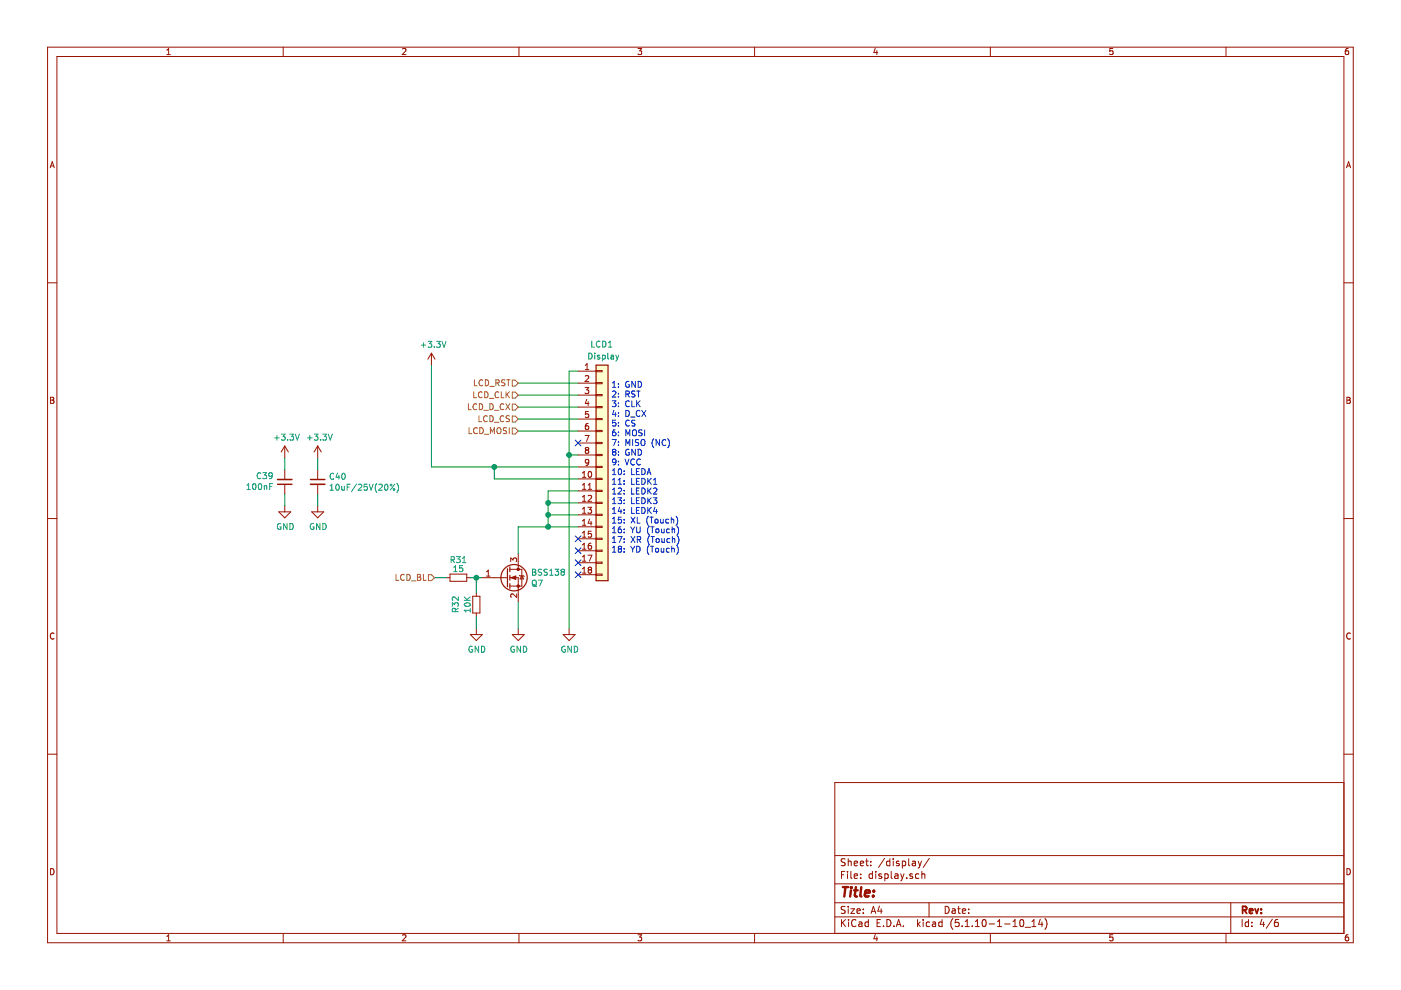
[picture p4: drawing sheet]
EESchema Schematic File Version 4
EELAYER 30 0
EELAYER END
$Descr A4 11693 8268
encoding utf-8
Sheet 4 6
Title ""
Date ""
Rev ""
Comp ""
Comment1 ""
Comment2 ""
Comment3 ""
Comment4 ""
$EndDescr
$Comp
L Device:C_Small C40
U 1 1
P 2650 4025
F 0 "C40" H 2742 4071 50  0000 L CNN
F 1 "10uF/25V(20%)" H 2742 3980 50  0000 L CNN
F 2 "Capacitor_SMD:C_0603_1608Metric" H 2650 4025 50  0001 C CNN
F 3 "https://datasheet.lcsc.com/lcsc/1811131721_Murata-Electronics-GRM188R61E106MA73D_C91606.pdf" H 2650 4025 50  0001 C CNN
F 4 "0603 Multilayer Ceramic Capacitors MLCC - SMD/SMT ROHS " H 2650 4025 50  0001 C CNN "Description"
F 5 "C91606" H 2650 4025 50  0001 C CNN "LCSC"
	1    2650 4025
	1    0    0    -1  
$EndComp
$Comp
L Device:C_Small C39
U 1 1
P 2375 4025
F 0 "C39" H 2284 3979 50  0000 R CNN
F 1 "100nF" H 2284 4070 50  0000 R CNN
F 2 "Capacitor_SMD:C_0402_1005Metric" H 2375 4025 50  0001 C CNN
F 3 "https://datasheet.lcsc.com/lcsc/1811072013_FH-Guangdong-Fenghua-Advanced-Tech-0402F104M500NT_C1581.pdf" H 2375 4025 50  0001 C CNN
F 4 "100nF ±10% 50V X7R 0402 Multilayer Ceramic Capacitors MLCC - SMD/SMT RoHS" H 2375 4025 50  0001 C CNN "Description"
F 5 "C1581" H 2375 4025 50  0001 C CNN "LCSC"
	1    2375 4025
	1    0    0    1   
$EndComp
$Comp
L power:+3.3V #PWR0107
U 1 1
P 2375 3825
F 0 "#PWR0107" H 2375 3675 50  0001 C CNN
F 1 "+3.3V" H 2390 3998 50  0000 C CNN
F 2 "" H 2375 3825 50  0001 C CNN
F 3 "" H 2375 3825 50  0001 C CNN
	1    2375 3825
	1    0    0    -1  
$EndComp
$Comp
L power:+3.3V #PWR0109
U 1 1
P 2650 3825
F 0 "#PWR0109" H 2650 3675 50  0001 C CNN
F 1 "+3.3V" H 2665 3998 50  0000 C CNN
F 2 "" H 2650 3825 50  0001 C CNN
F 3 "" H 2650 3825 50  0001 C CNN
	1    2650 3825
	1    0    0    -1  
$EndComp
$Comp
L power:GND #PWR0108
U 1 1
P 2375 4225
F 0 "#PWR0108" H 2375 3975 50  0001 C CNN
F 1 "GND" H 2380 4052 50  0000 C CNN
F 2 "" H 2375 4225 50  0001 C CNN
F 3 "" H 2375 4225 50  0001 C CNN
	1    2375 4225
	1    0    0    -1  
$EndComp
$Comp
L power:GND #PWR0110
U 1 1
P 2650 4225
F 0 "#PWR0110" H 2650 3975 50  0001 C CNN
F 1 "GND" H 2655 4052 50  0000 C CNN
F 2 "" H 2650 4225 50  0001 C CNN
F 3 "" H 2650 4225 50  0001 C CNN
	1    2650 4225
	1    0    0    -1  
$EndComp
Wire Wire Line
	2650 4125 2650 4225
Wire Wire Line
	2375 3825 2375 3925
Wire Wire Line
	2375 4125 2375 4225
Wire Wire Line
	2650 3825 2650 3925
Wire Wire Line
	4825 3100 4750 3100
Wire Wire Line
	4750 3800 4750 3100
Wire Wire Line
	4750 3800 4825 3800
Connection ~ 4750 3800
$Comp
L power:GND #PWR0114
U 1 1
P 4750 5250
F 0 "#PWR0114" H 4750 5000 50  0001 C CNN
F 1 "GND" H 4755 5077 50  0000 C CNN
F 2 "" H 4750 5250 50  0001 C CNN
F 3 "" H 4750 5250 50  0001 C CNN
	1    4750 5250
	1    0    0    -1  
$EndComp
Wire Wire Line
	4750 3800 4750 5250
$Comp
L power:+3.3V #PWR0111
U 1 1
P 3600 3050
F 0 "#PWR0111" H 3600 2900 50  0001 C CNN
F 1 "+3.3V" H 3615 3223 50  0000 C CNN
F 2 "" H 3600 3050 50  0001 C CNN
F 3 "" H 3600 3050 50  0001 C CNN
	1    3600 3050
	1    0    0    -1  
$EndComp
Wire Wire Line
	4125 4000 4125 3900
Connection ~ 4125 3900
Wire Wire Line
	4125 3900 3600 3900
Text Notes 5100 4625 0    50   ~ 0
1: GND\n2: RST\n3: CLK\n4: D_CX\n5: CS\n6: MOSI\n7: MISO (NC)\n8: GND\n9: VCC\n10: LEDA\n11: LEDK1\n12: LEDK2\n13: LEDK3\n14: LEDK4\n15: XL (Touch)\n16: YU (Touch)\n17: XR (Touch)\n18: YD (Touch)
NoConn ~ 4825 4800
NoConn ~ 4825 4700
NoConn ~ 4825 4600
NoConn ~ 4825 4500
Wire Wire Line
	4825 4100 4575 4100
Wire Wire Line
	4575 4100 4575 4200
Wire Wire Line
	4575 4200 4825 4200
Wire Wire Line
	4825 4300 4575 4300
Wire Wire Line
	4575 4300 4575 4200
Connection ~ 4575 4200
Wire Wire Line
	4825 4400 4575 4400
Wire Wire Line
	4575 4400 4575 4300
Connection ~ 4575 4300
Connection ~ 4575 4400
Wire Wire Line
	4325 4400 4325 4625
$Comp
L power:GND #PWR0113
U 1 1
P 4325 5250
F 0 "#PWR0113" H 4325 5000 50  0001 C CNN
F 1 "GND" H 4330 5077 50  0000 C CNN
F 2 "" H 4325 5250 50  0001 C CNN
F 3 "" H 4325 5250 50  0001 C CNN
	1    4325 5250
	1    0    0    -1  
$EndComp
Wire Wire Line
	4325 5250 4325 5025
Text HLabel 4325 3200 0    50   Input ~ 0
LCD_RST
Text HLabel 4325 3300 0    50   Input ~ 0
LCD_CLK
Text HLabel 4325 3400 0    50   Input ~ 0
LCD_D_CX
Text HLabel 4325 3500 0    50   Input ~ 0
LCD_CS
Text HLabel 4325 3600 0    50   Input ~ 0
LCD_MOSI
Wire Wire Line
	4325 4400 4575 4400
$Comp
L Device:R_Small R31
U 1 1
P 3825 4825
F 0 "R31" V 3675 4825 50  0000 C CNN
F 1 "15" V 3750 4825 50  0000 C CNN
F 2 "Resistor_SMD:R_0402_1005Metric" H 3825 4825 50  0001 C CNN
F 3 "https://datasheet.lcsc.com/lcsc/1810170733_TA-I-Tech-RMS04FT15R0_C208806.pdf" H 3825 4825 50  0001 C CNN
F 4 "15Ω ±1% 1/16W ±200ppm/℃ 0402 Chip Resistor - Surface Mount RoHS " H 3825 4825 50  0001 C CNN "Description"
F 5 "C208806" H 3825 4825 50  0001 C CNN "LCSC"
	1    3825 4825
	0    1    1    0   
$EndComp
Wire Wire Line
	3925 4825 3975 4825
Wire Wire Line
	3625 4825 3725 4825
Text HLabel 3625 4825 0    50   Input ~ 0
LCD_BL
$Comp
L Transistor_FET:BSS138 Q?
U 1 1
P 4225 4825
AR Path="/61C278CE" Ref="Q?"  Part="1" 
AR Path="/61051F09/61C278CE" Ref="Q7"  Part="1" 
F 0 "Q7" H 4430 4779 50  0000 L CNN
F 1 "BSS138" H 4430 4870 50  0000 L CNN
F 2 "Package_TO_SOT_SMD:SOT-23" H 4425 4750 50  0001 L CIN
F 3 "https://datasheet.lcsc.com/szlcsc/1909061434_SLKORMICRO-Elec-BSS138_C426569.pdf" H 4225 4825 50  0001 L CNN
F 4 "MOSFET N Trench 50V 220mA 1.6V @ 1mA 3.5 Ω @ 220mA,10V SOT-23 RoHS " H 4225 4825 50  0001 C CNN "Description"
F 5 "C426569" H 4225 4825 50  0001 C CNN "LCSC"
	1    4225 4825
	1    0    0    -1  
$EndComp
Wire Wire Line
	4325 3300 4825 3300
Wire Wire Line
	4325 3400 4825 3400
Wire Wire Line
	4325 3500 4825 3500
Wire Wire Line
	4325 3600 4825 3600
Wire Wire Line
	4325 3200 4825 3200
Wire Wire Line
	4125 4000 4825 4000
Wire Wire Line
	4125 3900 4825 3900
$Comp
L Connector_Generic:Conn_01x18 LCD1
U 1 1
P 5025 3900
F 0 "LCD1" H 4925 4925 50  0000 L CNN
F 1 "Display" H 4900 4825 50  0000 L CNN
F 2 "OOO 2021:ILI9341_2.4" H 5025 3900 50  0001 C CNN
F 3 "~" H 5025 3900 50  0001 C CNN
	1    5025 3900
	1    0    0    -1  
$EndComp
$Comp
L Device:R_Small R?
U 1 1
P 3975 5050
AR Path="/620E8B8C" Ref="R?"  Part="1" 
AR Path="/61051F09/620E8B8C" Ref="R32"  Part="1" 
F 0 "R32" V 3800 5125 50  0000 R CNN
F 1 "10K" V 3900 5125 50  0000 R CNN
F 2 "Resistor_SMD:R_0402_1005Metric" H 3975 5050 50  0001 C CNN
F 3 "https://datasheet.lcsc.com/lcsc/1810010117_UNI-ROYAL-Uniroyal-Elec-0402WGF1002TCE_C25744.pdf" H 3975 5050 50  0001 C CNN
F 4 "10kΩ ±1% 1/16W ±100ppm/℃ 0402 Chip Resistor - Surface Mount RoHS " H 3975 5050 50  0001 C CNN "Description"
F 5 "C25744" H 3975 5050 50  0001 C CNN "LCSC"
	1    3975 5050
	1    0    0    1   
$EndComp
$Comp
L power:GND #PWR0112
U 1 1
P 3975 5250
F 0 "#PWR0112" H 3975 5000 50  0001 C CNN
F 1 "GND" H 3980 5077 50  0000 C CNN
F 2 "" H 3975 5250 50  0001 C CNN
F 3 "" H 3975 5250 50  0001 C CNN
	1    3975 5250
	1    0    0    -1  
$EndComp
Wire Wire Line
	3975 4825 3975 4950
Connection ~ 3975 4825
Wire Wire Line
	3975 4825 4025 4825
Wire Wire Line
	3975 5150 3975 5250
Wire Wire Line
	3600 3050 3600 3900
NoConn ~ 4825 3700
$EndSCHEMATC
